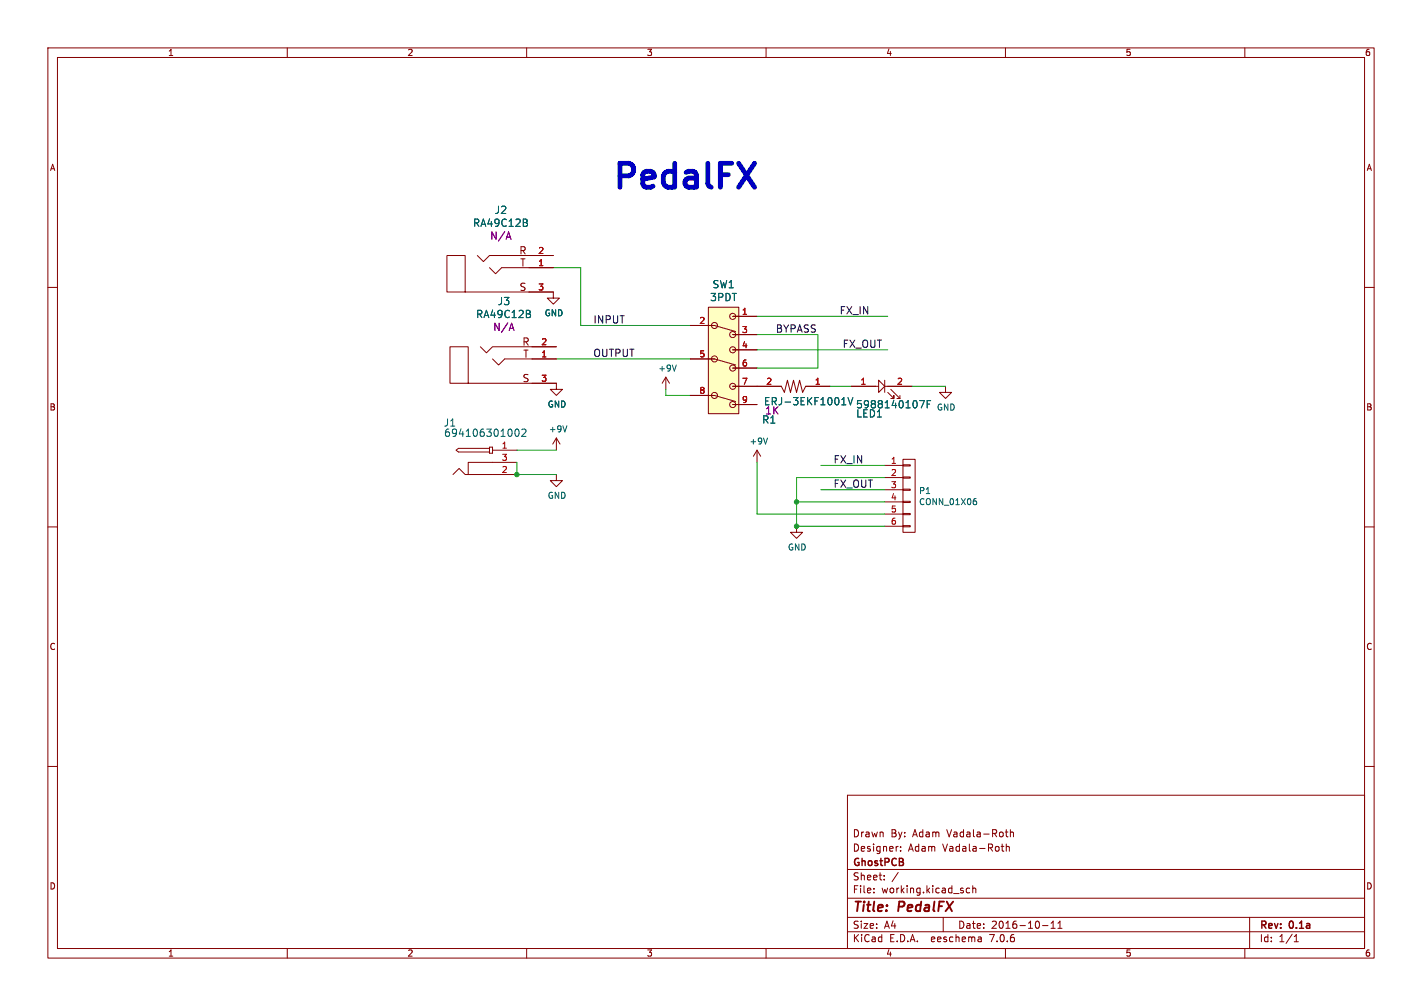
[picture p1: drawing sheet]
(kicad_sch (version 20230121) (generator eeschema)

 (paper "A4")

 (title_block
  (title "PedalFX")
  (date "2016-10-11")
  (rev "0.1a")
  (company "GhostPCB")
  (comment 1 "Designer: Adam Vadala-Roth")
  (comment 2 "Drawn By: Adam Vadala-Roth"))

 (lib_symbols
  (symbol "PedalFX-rescue:+9V" (power) (pin_names (offset 0)) (in_bom yes) (on_board yes)
   (property "Reference" "#PWR" (at 0 -3.81 0) (effects (font (size 1.27 1.27)) hide))
   (property "Value" "+9V" (at 0 3.556 0) (effects (font (size 1.27 1.27))))
   (property "Footprint" "" (at 0 0 0) (effects (font (size 1.27 1.27))))
   (property "Datasheet" "" (at 0 0 0) (effects (font (size 1.27 1.27))))
   (symbol "+9V_0_1"
    (polyline (pts (xy -0.762 1.27) (xy 0 2.54)) (stroke (width 0) (type solid)) (fill (type none)))
    (polyline (pts (xy 0 0) (xy 0 2.54)) (stroke (width 0) (type solid)) (fill (type none)))
    (polyline (pts (xy 0 2.54) (xy 0.762 1.27)) (stroke (width 0) (type solid)) (fill (type none))))
   (symbol "+9V_1_1"
    (pin power_in line (at 0 0 90) (length 0) hide (name "+9V" (effects (font (size 1.27 1.27)))) (number "1" (effects (font (size 1.27 1.27)))))))
  (symbol "PedalFX-rescue:3PDT" (pin_names (offset 1.016)) (in_bom yes) (on_board yes)
   (property "Reference" "SW" (at -1.27 5.08 0) (effects (font (size 1.524 1.524))))
   (property "Value" "3PDT" (at -0.635 -19.685 0) (effects (font (size 1.524 1.524))))
   (property "Footprint" "AudioLibFootprints:Switches_Stomp_Switch_3PDT" (at -6.985 10.16 0) (effects (font (size 5.08 5.08)) hide))
   (property "Datasheet" "" (at 0 0 0) (effects (font (size 5.08 5.08)) hide))
   (symbol "3PDT_0_1"
    (rectangle (start -3.175 3.81) (end 3.175 -18.415) (stroke (width 0) (type solid)) (fill (type background)))
    (circle (center -1.905 -14.605) (radius 0.635) (stroke (width 0) (type solid)) (fill (type none)))
    (circle (center -1.905 -6.985) (radius 0.635) (stroke (width 0) (type solid)) (fill (type none)))
    (circle (center -1.905 0) (radius 0.635) (stroke (width 0) (type solid)) (fill (type none)))
    (polyline (pts (xy -1.905 -14.605) (xy 2.54 -15.875)) (stroke (width 0) (type solid)) (fill (type none)))
    (polyline (pts (xy -1.905 -6.985) (xy 2.54 -8.255)) (stroke (width 0) (type solid)) (fill (type none)))
    (polyline (pts (xy -1.905 0) (xy 2.54 -1.27)) (stroke (width 0) (type solid)) (fill (type none)))
    (circle (center 1.905 -16.51) (radius 0.635) (stroke (width 0) (type solid)) (fill (type none)))
    (circle (center 1.905 -12.7) (radius 0.635) (stroke (width 0) (type solid)) (fill (type none)))
    (circle (center 1.905 -8.89) (radius 0.635) (stroke (width 0) (type solid)) (fill (type none)))
    (circle (center 1.905 -5.08) (radius 0.635) (stroke (width 0) (type solid)) (fill (type none)))
    (circle (center 1.905 -1.905) (radius 0.635) (stroke (width 0) (type solid)) (fill (type none)))
    (circle (center 1.905 1.905) (radius 0.635) (stroke (width 0) (type solid)) (fill (type none))))
   (symbol "3PDT_1_1"
    (pin input line (at 6.985 1.905 180) (length 5.08) (name "~" (effects (font (size 1.27 1.27)))) (number "1" (effects (font (size 1.27 1.27)))))
    (pin input line (at -6.985 0 0) (length 5.08) (name "~" (effects (font (size 1.27 1.27)))) (number "2" (effects (font (size 1.27 1.27)))))
    (pin input line (at 6.985 -1.905 180) (length 5.08) (name "~" (effects (font (size 1.27 1.27)))) (number "3" (effects (font (size 1.27 1.27)))))
    (pin input line (at 6.985 -5.08 180) (length 5.08) (name "~" (effects (font (size 1.27 1.27)))) (number "4" (effects (font (size 1.27 1.27)))))
    (pin input line (at -6.985 -6.985 0) (length 5.08) (name "~" (effects (font (size 1.27 1.27)))) (number "5" (effects (font (size 1.27 1.27)))))
    (pin input line (at 6.985 -8.89 180) (length 5.08) (name "~" (effects (font (size 1.27 1.27)))) (number "6" (effects (font (size 1.27 1.27)))))
    (pin input line (at 6.985 -12.7 180) (length 5.08) (name "~" (effects (font (size 1.27 1.27)))) (number "7" (effects (font (size 1.27 1.27)))))
    (pin input line (at -6.985 -14.605 0) (length 5.08) (name "~" (effects (font (size 1.27 1.27)))) (number "8" (effects (font (size 1.27 1.27)))))
    (pin input line (at 6.985 -16.51 180) (length 5.08) (name "~" (effects (font (size 1.27 1.27)))) (number "9" (effects (font (size 1.27 1.27)))))))
  (symbol "PedalFX-rescue:5988140107F" (pin_names (offset 1.016)) (in_bom yes) (on_board yes)
   (property "Reference" "LED" (at -6.985 2.54 0) (effects (font (size 1.524 1.524))))
   (property "Value" "5988140107F" (at 0 -3.81 0) (effects (font (size 1.524 1.524))))
   (property "Footprint" "OnHand-Components:LED0805Y" (at 36.195 48.895 0) (effects (font (size 1.524 1.524)) hide))
   (property "Datasheet" "http://www.dialight.com/Assets/Brochures_And_Catalogs/Indication/SMT_selector_guide.pdf" (at 41.275 52.07 0) (effects (font (size 1.524 1.524)) hide))
   (property "Cost" "0.06666 @ 4000" (at -3.81 5.08 0) (effects (font (size 1.524 1.524)) hide))
   (property "Date Created" "13 Sept 2016" (at -1.27 7.62 0) (effects (font (size 1.524 1.524)) hide))
   (property "Date Modified" "13 Sept 2016" (at 1.27 10.16 0) (effects (font (size 1.524 1.524)) hide))
   (property "Designer" "Adam Vadala-Roth" (at 3.81 12.7 0) (effects (font (size 1.524 1.524)) hide))
   (property "Height" "0.7mm" (at 6.35 15.24 0) (effects (font (size 1.524 1.524)) hide))
   (property "RhoS?" "Yes" (at 8.89 17.78 0) (effects (font (size 1.524 1.524)) hide))
   (property "MFR" "Dialight" (at 11.43 20.32 0) (effects (font (size 1.524 1.524)) hide))
   (property "MFR#" "5988140107F" (at 13.97 22.86 0) (effects (font (size 1.524 1.524)) hide))
   (property "Mounting" "SMT/SMD" (at 16.51 25.4 0) (effects (font (size 1.524 1.524)) hide))
   (property "Pin Count#" "2" (at 19.05 27.94 0) (effects (font (size 1.524 1.524)) hide))
   (property "Status" "Active" (at 21.59 30.48 0) (effects (font (size 1.524 1.524)) hide))
   (property "Tolerance" "N/A" (at 24.13 33.02 0) (effects (font (size 1.524 1.524)) hide))
   (property "Type" "0805 LED Yellow" (at 26.67 35.56 0) (effects (font (size 1.524 1.524)) hide))
   (property "Voltage" "N/A" (at 29.21 38.1 0) (effects (font (size 1.524 1.524)) hide))
   (property "Wattage" "N/A" (at 31.75 40.64 0) (effects (font (size 1.524 1.524)) hide))
   (property "Component-Value" "N/A" (at 34.29 43.18 0) (effects (font (size 1.524 1.524)) hide))
   (property "Description" "Yellow 593nm LED Indication - Discrete 2V 0805 (2012 Metric)" (at 36.83 45.72 0) (effects (font (size 1.524 1.524)) hide))
   (symbol "5988140107F_0_1"
    (polyline (pts (xy -0.635 0) (xy -1.27 0)) (stroke (width 0) (type solid)) (fill (type none)))
    (polyline (pts (xy 0.635 1.27) (xy 0.635 -1.27)) (stroke (width 0) (type solid)) (fill (type none)))
    (polyline (pts (xy 1.27 0) (xy 0.635 0)) (stroke (width 0) (type solid)) (fill (type none)))
    (polyline (pts (xy 1.905 -0.635) (xy 3.81 -2.54)) (stroke (width 0) (type solid)) (fill (type none)))
    (polyline (pts (xy 3.81 -2.54) (xy 3.175 -2.54)) (stroke (width 0) (type solid)) (fill (type none)))
    (polyline (pts (xy 3.81 -2.54) (xy 3.81 -1.905)) (stroke (width 0) (type solid)) (fill (type none)))
    (polyline (pts (xy -0.635 1.27) (xy -0.635 -1.27) (xy 0.635 0) (xy -0.635 1.27)) (stroke (width 0) (type solid)) (fill (type none)))
    (polyline (pts (xy 1.27 -1.27) (xy 2.54 -2.54) (xy 2.54 -1.905) (xy 2.54 -2.54) (xy 1.905 -2.54)) (stroke (width 0) (type solid)) (fill (type none))))
   (symbol "5988140107F_1_1"
    (pin passive line (at -6.35 0 0) (length 5.08) (name "~" (effects (font (size 1.27 1.27)))) (number "1" (effects (font (size 1.27 1.27)))))
    (pin input line (at 6.35 0 180) (length 5.08) (name "~" (effects (font (size 1.27 1.27)))) (number "2" (effects (font (size 1.27 1.27)))))))
  (symbol "PedalFX-rescue:694106301002" (pin_names (offset 1.016)) (in_bom yes) (on_board yes)
   (property "Reference" "J" (at -7.62 8.89 0) (effects (font (size 1.524 1.524))))
   (property "Value" "694106301002" (at 5.08 8.89 0) (effects (font (size 1.524 1.524))))
   (property "Footprint" "AudioLibFootprints:694106301002" (at -10.16 6.35 0) (effects (font (size 1.524 1.524)) hide))
   (property "Datasheet" "http://katalog.we-online.de/em/datasheet/6941xx301002.pdf" (at -7.62 11.43 0) (effects (font (size 1.524 1.524)) hide))
   (property "Cost" "0.55100 @ 1000" (at 39.37 49.53 0) (effects (font (size 1.524 1.524)) hide))
   (property "Date Created" "11 Oct 2016" (at -2.54 13.97 0) (effects (font (size 1.524 1.524)) hide))
   (property "Date Modified" "11 Oct 2016" (at 0 16.51 0) (effects (font (size 1.524 1.524)) hide))
   (property "Designer" "Adam Vadala-Roth" (at 2.54 19.05 0) (effects (font (size 1.524 1.524)) hide))
   (property "Height" "10.7mm" (at 5.08 21.59 0) (effects (font (size 1.524 1.524)) hide))
   (property "RHoS?" "Yes" (at 7.62 24.13 0) (effects (font (size 1.524 1.524)) hide))
   (property "MFR" "Wurth Electronics Inc" (at 10.16 26.67 0) (effects (font (size 1.524 1.524)) hide))
   (property "MFR#" "694106301002" (at 12.7 29.21 0) (effects (font (size 1.524 1.524)) hide))
   (property "Mounting" "SMT/SMD" (at 15.24 31.75 0) (effects (font (size 1.524 1.524)) hide))
   (property "Pin Count#" "2" (at 17.78 34.29 0) (effects (font (size 1.524 1.524)) hide))
   (property "Status" "Active" (at 20.32 36.83 0) (effects (font (size 1.524 1.524)) hide))
   (property "Tolerance" "1%" (at 22.86 39.37 0) (effects (font (size 1.524 1.524)) hide))
   (property "Type" "2.1mm 5.5mm Barrel Jack" (at 25.4 41.91 0) (effects (font (size 1.524 1.524)) hide))
   (property "Voltage" "N/A" (at 27.94 44.45 0) (effects (font (size 1.524 1.524)) hide))
   (property "Wattage" "N/A" (at 30.48 46.99 0) (effects (font (size 1.524 1.524)) hide))
   (property "Component-Value" "N/A" (at 16.51 8.89 0) (effects (font (size 1.524 1.524))))
   (property "Description" "Power Barrel Connector Jack 2.10mm ID (0.083\"), 5.50mm OD (0.217\") Through Hole, Right Angle" (at 35.56 52.07 0) (effects (font (size 1.524 1.524)) hide))
   (symbol "694106301002_0_1"
    (polyline (pts (xy -0.635 1.905) (xy -0.635 3.175)) (stroke (width 0) (type solid)) (fill (type none)))
    (polyline (pts (xy -0.635 2.159) (xy -7.112 2.159)) (stroke (width 0) (type solid)) (fill (type none)))
    (polyline (pts (xy -0.635 2.921) (xy -7.112 2.921)) (stroke (width 0) (type solid)) (fill (type none)))
    (polyline (pts (xy -0.635 3.175) (xy 0 3.175)) (stroke (width 0) (type solid)) (fill (type none)))
    (polyline (pts (xy 0 1.905) (xy -0.635 1.905)) (stroke (width 0) (type solid)) (fill (type none)))
    (polyline (pts (xy 0 2.54) (xy 0 1.905)) (stroke (width 0) (type solid)) (fill (type none)))
    (polyline (pts (xy 0 2.54) (xy 0 3.175)) (stroke (width 0) (type solid)) (fill (type none)))
    (polyline (pts (xy -7.112 2.921) (xy -7.62 2.54) (xy -7.112 2.159)) (stroke (width 0) (type solid)) (fill (type none)))
    (polyline (pts (xy 0 0) (xy -5.08 0) (xy -5.08 -2.54)) (stroke (width 0) (type solid)) (fill (type none)))
    (polyline (pts (xy 0 -2.54) (xy -5.715 -2.54) (xy -6.985 -1.27) (xy -8.255 -2.54)) (stroke (width 0) (type solid)) (fill (type none))))
   (symbol "694106301002_1_1"
    (pin input line (at 5.08 2.54 180) (length 5.08) (name "~" (effects (font (size 1.27 1.27)))) (number "1" (effects (font (size 1.27 1.27)))))
    (pin input line (at 5.08 -2.54 180) (length 5.08) (name "~" (effects (font (size 1.27 1.27)))) (number "2" (effects (font (size 1.27 1.27)))))
    (pin input line (at 5.08 0 180) (length 5.08) (name "~" (effects (font (size 1.27 1.27)))) (number "3" (effects (font (size 1.27 1.27)))))))
  (symbol "PedalFX-rescue:CONN_01X06" (pin_names (offset 1.016) hide) (in_bom yes) (on_board yes)
   (property "Reference" "P" (at 0 8.89 0) (effects (font (size 1.27 1.27))))
   (property "Value" "CONN_01X06" (at 2.54 0 90) (effects (font (size 1.27 1.27))))
   (property "Footprint" "" (at 0 0 0) (effects (font (size 1.27 1.27))))
   (property "Datasheet" "" (at 0 0 0) (effects (font (size 1.27 1.27))))
   (symbol "CONN_01X06_0_1"
    (rectangle (start -1.27 -6.223) (end 0.254 -6.477) (stroke (width 0) (type solid)) (fill (type none)))
    (rectangle (start -1.27 -3.683) (end 0.254 -3.937) (stroke (width 0) (type solid)) (fill (type none)))
    (rectangle (start -1.27 -1.143) (end 0.254 -1.397) (stroke (width 0) (type solid)) (fill (type none)))
    (rectangle (start -1.27 1.397) (end 0.254 1.143) (stroke (width 0) (type solid)) (fill (type none)))
    (rectangle (start -1.27 3.937) (end 0.254 3.683) (stroke (width 0) (type solid)) (fill (type none)))
    (rectangle (start -1.27 6.477) (end 0.254 6.223) (stroke (width 0) (type solid)) (fill (type none)))
    (rectangle (start -1.27 7.62) (end 1.27 -7.62) (stroke (width 0) (type solid)) (fill (type none))))
   (symbol "CONN_01X06_1_1"
    (pin passive line (at -5.08 6.35 0) (length 3.81) (name "P1" (effects (font (size 1.27 1.27)))) (number "1" (effects (font (size 1.27 1.27)))))
    (pin passive line (at -5.08 3.81 0) (length 3.81) (name "P2" (effects (font (size 1.27 1.27)))) (number "2" (effects (font (size 1.27 1.27)))))
    (pin passive line (at -5.08 1.27 0) (length 3.81) (name "P3" (effects (font (size 1.27 1.27)))) (number "3" (effects (font (size 1.27 1.27)))))
    (pin passive line (at -5.08 -1.27 0) (length 3.81) (name "P4" (effects (font (size 1.27 1.27)))) (number "4" (effects (font (size 1.27 1.27)))))
    (pin passive line (at -5.08 -3.81 0) (length 3.81) (name "P5" (effects (font (size 1.27 1.27)))) (number "5" (effects (font (size 1.27 1.27)))))
    (pin passive line (at -5.08 -6.35 0) (length 3.81) (name "P6" (effects (font (size 1.27 1.27)))) (number "6" (effects (font (size 1.27 1.27)))))))
  (symbol "PedalFX-rescue:ERJ-3EKF1001V" (pin_names (offset 1.016)) (in_bom yes) (on_board yes)
   (property "Reference" "R" (at -7.62 8.89 0) (effects (font (size 1.524 1.524))))
   (property "Value" "ERJ-3EKF1001V" (at 0 -3.81 0) (effects (font (size 1.524 1.524))))
   (property "Footprint" "OnHand-Components:R0603" (at -10.16 6.35 0) (effects (font (size 1.524 1.524)) hide))
   (property "Datasheet" "http://industrial.panasonic.com/www-cgi/jvcr13pz.cgi?E+PZ+3+AOA0002+ERJ3EKF1001V+7+WW" (at -7.62 11.43 0) (effects (font (size 1.524 1.524)) hide))
   (property "Cost" "0.00247 @ 5000" (at 39.37 49.53 0) (effects (font (size 1.524 1.524)) hide))
   (property "Date Created" "13 Sept 2016" (at -2.54 13.97 0) (effects (font (size 1.524 1.524)) hide))
   (property "Date Modified" "13 Sept 2016" (at 0 16.51 0) (effects (font (size 1.524 1.524)) hide))
   (property "Designer" "Adam Vadala-Roth" (at 2.54 19.05 0) (effects (font (size 1.524 1.524)) hide))
   (property "Height" "0.4mm" (at 5.08 21.59 0) (effects (font (size 1.524 1.524)) hide))
   (property "RHoS?" "Yes" (at 7.62 24.13 0) (effects (font (size 1.524 1.524)) hide))
   (property "MFR" "Panasonic Electronic Components" (at 10.16 26.67 0) (effects (font (size 1.524 1.524)) hide))
   (property "MFR#" "ERJ-3EKF1001V" (at 12.7 29.21 0) (effects (font (size 1.524 1.524)) hide))
   (property "Mounting" "SMT/SMD" (at 15.24 31.75 0) (effects (font (size 1.524 1.524)) hide))
   (property "Pin Count#" "2" (at 17.78 34.29 0) (effects (font (size 1.524 1.524)) hide))
   (property "Status" "Active" (at 20.32 36.83 0) (effects (font (size 1.524 1.524)) hide))
   (property "Tolerance" "1%" (at 22.86 39.37 0) (effects (font (size 1.524 1.524)) hide))
   (property "Type" "0603 Resistor" (at 25.4 41.91 0) (effects (font (size 1.524 1.524)) hide))
   (property "Voltage" "N/A" (at 27.94 44.45 0) (effects (font (size 1.524 1.524)) hide))
   (property "Wattage" "1/10" (at 30.48 46.99 0) (effects (font (size 1.524 1.524)) hide))
   (property "Component-Value" "1K" (at -6.985 -6.35 0) (effects (font (size 1.524 1.524))))
   (property "Description" "RES SMD 1K OHM 1% 1/10W 0603" (at 35.56 52.07 0) (effects (font (size 1.524 1.524)) hide))
   (symbol "ERJ-3EKF1001V_0_1"
    (polyline (pts (xy -2.54 0) (xy -1.905 1.27) (xy -1.27 -1.27) (xy -0.635 1.27) (xy 0 -1.27) (xy 0.635 1.27) (xy 1.27 -1.27) (xy 1.905 1.27) (xy 2.54 0)) (stroke (width 0) (type solid)) (fill (type none))))
   (symbol "ERJ-3EKF1001V_1_1"
    (pin input line (at -7.62 0 0) (length 5.08) (name "~" (effects (font (size 1.27 1.27)))) (number "1" (effects (font (size 1.27 1.27)))))
    (pin input line (at 7.62 0 180) (length 5.08) (name "~" (effects (font (size 1.27 1.27)))) (number "2" (effects (font (size 1.27 1.27)))))))
  (symbol "PedalFX-rescue:GND" (power) (pin_names (offset 0)) (in_bom yes) (on_board yes)
   (property "Reference" "#PWR" (at 0 -6.35 0) (effects (font (size 1.27 1.27)) hide))
   (property "Value" "GND" (at 0 -3.81 0) (effects (font (size 1.27 1.27))))
   (property "Footprint" "" (at 0 0 0) (effects (font (size 1.27 1.27))))
   (property "Datasheet" "" (at 0 0 0) (effects (font (size 1.27 1.27))))
   (symbol "GND_0_1"
    (polyline (pts (xy 0 0) (xy 0 -1.27) (xy 1.27 -1.27) (xy 0 -2.54) (xy -1.27 -1.27) (xy 0 -1.27)) (stroke (width 0) (type solid)) (fill (type none))))
   (symbol "GND_1_1"
    (pin power_in line (at 0 0 270) (length 0) hide (name "GND" (effects (font (size 1.27 1.27)))) (number "1" (effects (font (size 1.27 1.27)))))))
  (symbol "PedalFX-rescue:RA49C12B" (pin_names (offset 1.016)) (in_bom yes) (on_board yes)
   (property "Reference" "J" (at -7.62 8.89 0) (effects (font (size 1.524 1.524))))
   (property "Value" "RA49C12B" (at 5.08 8.89 0) (effects (font (size 1.524 1.524))))
   (property "Footprint" "AudioLibFootprints:RA49C12B" (at -10.16 6.35 0) (effects (font (size 1.524 1.524)) hide))
   (property "Datasheet" "http://www.switchcraft.com/Drawings/ra49c_Series_cd.pdf" (at -7.62 11.43 0) (effects (font (size 1.524 1.524)) hide))
   (property "Cost" "1.93750 @ 500" (at 39.37 49.53 0) (effects (font (size 1.524 1.524)) hide))
   (property "Date Created" "11 Oct 2016" (at -2.54 13.97 0) (effects (font (size 1.524 1.524)) hide))
   (property "Date Modified" "11 Oct 2016" (at 0 16.51 0) (effects (font (size 1.524 1.524)) hide))
   (property "Designer" "Adam Vadala-Roth" (at 2.54 19.05 0) (effects (font (size 1.524 1.524)) hide))
   (property "Height" "18.85mm" (at 5.08 21.59 0) (effects (font (size 1.524 1.524)) hide))
   (property "RHoS?" "Yes" (at 7.62 24.13 0) (effects (font (size 1.524 1.524)) hide))
   (property "MFR" "Switchcraft Inc." (at 10.16 26.67 0) (effects (font (size 1.524 1.524)) hide))
   (property "MFR#" "RA49C12B" (at 12.7 29.21 0) (effects (font (size 1.524 1.524)) hide))
   (property "Mounting" "SMT/SMD" (at 15.24 31.75 0) (effects (font (size 1.524 1.524)) hide))
   (property "Pin Count#" "3" (at 17.78 34.29 0) (effects (font (size 1.524 1.524)) hide))
   (property "Status" "Active" (at 20.32 36.83 0) (effects (font (size 1.524 1.524)) hide))
   (property "Tolerance" "N/A" (at 22.86 39.37 0) (effects (font (size 1.524 1.524)) hide))
   (property "Type" "1/4\" TRS Jack" (at 25.4 41.91 0) (effects (font (size 1.524 1.524)) hide))
   (property "Voltage" "N/A" (at 27.94 44.45 0) (effects (font (size 1.524 1.524)) hide))
   (property "Wattage" "N/A" (at 30.48 46.99 0) (effects (font (size 1.524 1.524)) hide))
   (property "Component-Value" "N/A" (at 16.51 8.89 0) (effects (font (size 1.524 1.524))))
   (property "Description" "6.35mm (0.250\", 1/4\") - Headphone Phone Jack Stereo Connector Solder" (at 35.56 52.07 0) (effects (font (size 1.524 1.524)) hide))
   (symbol "RA49C12B_0_0"
    (text "R" (at 0 3.556 0) (effects (font (size 1.524 1.524))))
    (text "S" (at 0 -4.064 0) (effects (font (size 1.524 1.524))))
    (text "T" (at 0 1.016 0) (effects (font (size 1.524 1.524)))))
   (symbol "RA49C12B_0_1"
    (polyline (pts (xy 1.27 0) (xy -4.445 0)) (stroke (width 0) (type solid)) (fill (type none)))
    (polyline (pts (xy -4.445 0) (xy -5.715 -1.27) (xy -6.985 0)) (stroke (width 0) (type solid)) (fill (type none)))
    (polyline (pts (xy 1.27 2.54) (xy -6.985 2.54) (xy -8.255 1.27) (xy -9.525 2.54)) (stroke (width 0) (type solid)) (fill (type none)))
    (polyline (pts (xy 1.27 -5.08) (xy -12.065 -5.08) (xy -12.065 2.54) (xy -15.875 2.54) (xy -15.875 -5.08) (xy -12.065 -5.08)) (stroke (width 0) (type solid)) (fill (type none))))
   (symbol "RA49C12B_1_1"
    (pin input line (at 6.35 0 180) (length 5.08) (name "~" (effects (font (size 1.27 1.27)))) (number "1" (effects (font (size 1.27 1.27)))))
    (pin input line (at 6.35 2.54 180) (length 5.08) (name "~" (effects (font (size 1.27 1.27)))) (number "2" (effects (font (size 1.27 1.27)))))
    (pin input line (at 6.35 -5.08 180) (length 5.08) (name "~" (effects (font (size 1.27 1.27)))) (number "3" (effects (font (size 1.27 1.27))))))))

 (junction (at 166.37 104.775) (diameter 0) (color 0 0 0 0))
 (junction (at 166.37 109.855) (diameter 0) (color 0 0 0 0))
 (junction (at 107.95 99.06) (diameter 0) (color 0 0 0 0))

 (wire (pts (xy 158.115 107.315) (xy 184.785 107.315)) (stroke (width 0) (type default)))
 (wire (pts (xy 107.95 99.06) (xy 116.205 99.06)) (stroke (width 0) (type default)))
 (wire (pts (xy 144.145 82.55) (xy 139.065 82.55)) (stroke (width 0) (type default)))
 (wire (pts (xy 158.115 66.04) (xy 185.42 66.04)) (stroke (width 0) (type default)))
 (wire (pts (xy 121.285 55.88) (xy 115.57 55.88)) (stroke (width 0) (type default)))
 (wire (pts (xy 166.37 109.855) (xy 184.785 109.855)) (stroke (width 0) (type default)))
 (wire (pts (xy 190.5 80.645) (xy 197.485 80.645)) (stroke (width 0) (type default)))
 (wire (pts (xy 158.115 69.85) (xy 170.815 69.85)) (stroke (width 0) (type default)))
 (wire (pts (xy 121.285 67.945) (xy 121.285 55.88)) (stroke (width 0) (type default)))
 (wire (pts (xy 184.785 104.775) (xy 166.37 104.775)) (stroke (width 0) (type default)))
 (wire (pts (xy 158.115 73.025) (xy 185.42 73.025)) (stroke (width 0) (type default)))
 (wire (pts (xy 166.37 99.695) (xy 166.37 104.775)) (stroke (width 0) (type default)))
 (wire (pts (xy 107.95 93.98) (xy 116.205 93.98)) (stroke (width 0) (type default)))
 (wire (pts (xy 139.065 82.55) (xy 139.065 81.28)) (stroke (width 0) (type default)))
 (wire (pts (xy 184.785 102.235) (xy 171.45 102.235)) (stroke (width 0) (type default)))
 (wire (pts (xy 173.355 80.645) (xy 177.8 80.645)) (stroke (width 0) (type default)))
 (wire (pts (xy 166.37 104.775) (xy 166.37 109.855)) (stroke (width 0) (type default)))
 (wire (pts (xy 144.145 67.945) (xy 121.285 67.945)) (stroke (width 0) (type default)))
 (wire (pts (xy 170.815 69.85) (xy 170.815 76.835)) (stroke (width 0) (type default)))
 (wire (pts (xy 144.145 74.93) (xy 116.205 74.93)) (stroke (width 0) (type default)))
 (wire (pts (xy 158.115 107.315) (xy 158.115 96.52)) (stroke (width 0) (type default)))
 (wire (pts (xy 107.95 96.52) (xy 107.95 99.06)) (stroke (width 0) (type default)))
 (wire (pts (xy 184.785 97.155) (xy 171.45 97.155)) (stroke (width 0) (type default)))
 (wire (pts (xy 166.37 99.695) (xy 184.785 99.695)) (stroke (width 0) (type default)))
 (wire (pts (xy 170.815 76.835) (xy 158.115 76.835)) (stroke (width 0) (type default)))

 (text "PedalFX" (at 127.635 40.005 0) (effects (font (size 5.0038 5.0038) (thickness 1.0008) bold) (justify left bottom)))

 (label "FX_IN" (at 175.26 66.04 0) (effects (font (size 1.524 1.524)) (justify left bottom)))
 (label "FX_OUT" (at 175.895 73.025 0) (effects (font (size 1.524 1.524)) (justify left bottom)))
 (label "FX_OUT" (at 173.99 102.235 0) (effects (font (size 1.524 1.524)) (justify left bottom)))
 (label "OUTPUT" (at 123.825 74.93 0) (effects (font (size 1.524 1.524)) (justify left bottom)))
 (label "FX_IN" (at 173.99 97.155 0) (effects (font (size 1.524 1.524)) (justify left bottom)))
 (label "BYPASS" (at 161.925 69.85 0) (effects (font (size 1.524 1.524)) (justify left bottom)))
 (label "INPUT" (at 123.825 67.945 0) (effects (font (size 1.524 1.524)) (justify left bottom)))

 (symbol (lib_id "PedalFX-rescue:694106301002") (at 102.87 96.52 0) (unit 1) (in_bom yes) (on_board yes) (dnp no)
  (property "Reference" "J1" (at 93.98 88.265 0) (effects (font (size 1.524 1.524))))
  (property "Value" "694106301002" (at 101.4476 90.3986 0) (effects (font (size 1.524 1.524))))
  (property "Footprint" "AudioLibFootprints:694106301002" (at 92.71 90.17 0) (effects (font (size 1.524 1.524)) hide))
  (property "Datasheet" "http://katalog.we-online.de/em/datasheet/6941xx301002.pdf" (at 95.25 85.09 0) (effects (font (size 1.524 1.524)) hide))
  (property "Cost" "0.55100 @ 1000" (at 142.24 46.99 0) (effects (font (size 1.524 1.524)) hide))
  (property "Date Created" "11 Oct 2016" (at 100.33 82.55 0) (effects (font (size 1.524 1.524)) hide))
  (property "Date Modified" "11 Oct 2016" (at 102.87 80.01 0) (effects (font (size 1.524 1.524)) hide))
  (property "Designer" "Adam Vadala-Roth" (at 105.41 77.47 0) (effects (font (size 1.524 1.524)) hide))
  (property "Height" "10.7mm" (at 107.95 74.93 0) (effects (font (size 1.524 1.524)) hide))
  (property "RHoS?" "Yes" (at 110.49 72.39 0) (effects (font (size 1.524 1.524)) hide))
  (property "MFR" "Wurth Electronics Inc" (at 113.03 69.85 0) (effects (font (size 1.524 1.524)) hide))
  (property "MFR#" "694106301002" (at 115.57 67.31 0) (effects (font (size 1.524 1.524)) hide))
  (property "Mounting" "SMT/SMD" (at 118.11 64.77 0) (effects (font (size 1.524 1.524)) hide))
  (property "Pin Count#" "2" (at 120.65 62.23 0) (effects (font (size 1.524 1.524)) hide))
  (property "Status" "Active" (at 123.19 59.69 0) (effects (font (size 1.524 1.524)) hide))
  (property "Tolerance" "1%" (at 125.73 57.15 0) (effects (font (size 1.524 1.524)) hide))
  (property "Type" "2.1mm 5.5mm Barrel Jack" (at 128.27 54.61 0) (effects (font (size 1.524 1.524)) hide))
  (property "Voltage" "N/A" (at 130.81 52.07 0) (effects (font (size 1.524 1.524)) hide))
  (property "Wattage" "N/A" (at 133.35 49.53 0) (effects (font (size 1.524 1.524)) hide))
  (property "Component-Value" "N/A" (at 101.4476 90.3986 0) (effects (font (size 1.524 1.524)) hide))
  (property "Description" "Power Barrel Connector Jack 2.10mm ID (0.083\"), 5.50mm OD (0.217\") Through Hole, Right Angle" (at 138.43 44.45 0) (effects (font (size 1.524 1.524)) hide)) (pin "1") (pin "2") (pin "3"))

 (symbol (lib_id "PedalFX-rescue:GND") (at 166.37 109.855 0) (unit 1) (in_bom yes) (on_board yes) (dnp no)
  (property "Reference" "#PWR6" (at 166.37 116.205 0) (effects (font (size 1.27 1.27)) hide))
  (property "Value" "GND" (at 166.497 114.2492 0) (effects (font (size 1.27 1.27))))
  (property "Footprint" "" (at 166.37 109.855 0) (effects (font (size 1.27 1.27))))
  (property "Datasheet" "" (at 166.37 109.855 0) (effects (font (size 1.27 1.27)))) (pin "1"))

 (symbol (lib_id "PedalFX-rescue:+9V") (at 116.205 93.98 0) (unit 1) (in_bom yes) (on_board yes) (dnp no)
  (property "Reference" "#PWR3" (at 116.205 97.79 0) (effects (font (size 1.27 1.27)) hide))
  (property "Value" "+9V" (at 116.586 89.5858 0) (effects (font (size 1.27 1.27))))
  (property "Footprint" "" (at 116.205 93.98 0) (effects (font (size 1.27 1.27))))
  (property "Datasheet" "" (at 116.205 93.98 0) (effects (font (size 1.27 1.27)))) (pin "1"))

 (symbol (lib_id "PedalFX-rescue:3PDT") (at 151.13 67.945 0) (unit 1) (in_bom yes) (on_board yes) (dnp no)
  (property "Reference" "SW1" (at 151.13 59.3852 0) (effects (font (size 1.524 1.524))))
  (property "Value" "3PDT" (at 151.13 62.0776 0) (effects (font (size 1.524 1.524))))
  (property "Footprint" "AudioLibFootprints:Switches_Stomp_Switch_3PDT" (at 144.145 57.785 0) (effects (font (size 5.08 5.08)) hide))
  (property "Datasheet" "" (at 151.13 67.945 0) (effects (font (size 5.08 5.08)) hide)) (pin "1") (pin "2") (pin "3") (pin "4") (pin "5") (pin "6") (pin "7") (pin "8") (pin "9"))

 (symbol (lib_id "PedalFX-rescue:GND") (at 115.57 60.96 0) (unit 1) (in_bom yes) (on_board yes) (dnp no)
  (property "Reference" "#PWR1" (at 115.57 67.31 0) (effects (font (size 1.27 1.27)) hide))
  (property "Value" "GND" (at 115.697 65.3542 0) (effects (font (size 1.27 1.27))))
  (property "Footprint" "" (at 115.57 60.96 0) (effects (font (size 1.27 1.27))))
  (property "Datasheet" "" (at 115.57 60.96 0) (effects (font (size 1.27 1.27)))) (pin "1"))

 (symbol (lib_id "PedalFX-rescue:GND") (at 116.205 80.01 0) (unit 1) (in_bom yes) (on_board yes) (dnp no)
  (property "Reference" "#PWR2" (at 116.205 86.36 0) (effects (font (size 1.27 1.27)) hide))
  (property "Value" "GND" (at 116.332 84.4042 0) (effects (font (size 1.27 1.27))))
  (property "Footprint" "" (at 116.205 80.01 0) (effects (font (size 1.27 1.27))))
  (property "Datasheet" "" (at 116.205 80.01 0) (effects (font (size 1.27 1.27)))) (pin "1"))

 (symbol (lib_id "PedalFX-rescue:5988140107F") (at 184.15 80.645 0) (unit 1) (in_bom yes) (on_board yes) (dnp no)
  (property "Reference" "LED1" (at 181.61 86.36 0) (effects (font (size 1.524 1.524))))
  (property "Value" "5988140107F" (at 186.69 84.455 0) (effects (font (size 1.524 1.524))))
  (property "Footprint" "OnHand-Components:LED0805Y" (at 220.345 31.75 0) (effects (font (size 1.524 1.524)) hide))
  (property "Datasheet" "http://www.dialight.com/Assets/Brochures_And_Catalogs/Indication/SMT_selector_guide.pdf" (at 225.425 28.575 0) (effects (font (size 1.524 1.524)) hide))
  (property "Cost" "0.06666 @ 4000" (at 180.34 75.565 0) (effects (font (size 1.524 1.524)) hide))
  (property "Date Created" "13 Sept 2016" (at 182.88 73.025 0) (effects (font (size 1.524 1.524)) hide))
  (property "Date Modified" "13 Sept 2016" (at 185.42 70.485 0) (effects (font (size 1.524 1.524)) hide))
  (property "Designer" "Adam Vadala-Roth" (at 187.96 67.945 0) (effects (font (size 1.524 1.524)) hide))
  (property "Height" "0.7mm" (at 190.5 65.405 0) (effects (font (size 1.524 1.524)) hide))
  (property "RhoS?" "Yes" (at 193.04 62.865 0) (effects (font (size 1.524 1.524)) hide))
  (property "MFR" "Dialight" (at 195.58 60.325 0) (effects (font (size 1.524 1.524)) hide))
  (property "MFR#" "5988140107F" (at 198.12 57.785 0) (effects (font (size 1.524 1.524)) hide))
  (property "Mounting" "SMT/SMD" (at 200.66 55.245 0) (effects (font (size 1.524 1.524)) hide))
  (property "Pin Count#" "2" (at 203.2 52.705 0) (effects (font (size 1.524 1.524)) hide))
  (property "Status" "Active" (at 205.74 50.165 0) (effects (font (size 1.524 1.524)) hide))
  (property "Tolerance" "N/A" (at 208.28 47.625 0) (effects (font (size 1.524 1.524)) hide))
  (property "Type" "0805 LED Yellow" (at 210.82 45.085 0) (effects (font (size 1.524 1.524)) hide))
  (property "Voltage" "N/A" (at 213.36 42.545 0) (effects (font (size 1.524 1.524)) hide))
  (property "Wattage" "N/A" (at 215.9 40.005 0) (effects (font (size 1.524 1.524)) hide))
  (property "Component-Value" "N/A" (at 218.44 37.465 0) (effects (font (size 1.524 1.524)) hide))
  (property "Description" "Yellow 593nm LED Indication - Discrete 2V 0805 (2012 Metric)" (at 220.98 34.925 0) (effects (font (size 1.524 1.524)) hide)) (pin "1") (pin "2"))

 (symbol (lib_id "PedalFX-rescue:ERJ-3EKF1001V") (at 165.735 80.645 180) (unit 1) (in_bom yes) (on_board yes) (dnp no)
  (property "Reference" "R1" (at 160.655 87.63 0) (effects (font (size 1.524 1.524))))
  (property "Value" "ERJ-3EKF1001V" (at 168.91 83.82 0) (effects (font (size 1.524 1.524))))
  (property "Footprint" "OnHand-Components:R0603" (at 175.895 86.995 0) (effects (font (size 1.524 1.524)) hide))
  (property "Datasheet" "http://industrial.panasonic.com/www-cgi/jvcr13pz.cgi?E+PZ+3+AOA0002+ERJ3EKF1001V+7+WW" (at 173.355 92.075 0) (effects (font (size 1.524 1.524)) hide))
  (property "Cost" "0.00247 @ 5000" (at 126.365 130.175 0) (effects (font (size 1.524 1.524)) hide))
  (property "Date Created" "13 Sept 2016" (at 168.275 94.615 0) (effects (font (size 1.524 1.524)) hide))
  (property "Date Modified" "13 Sept 2016" (at 165.735 97.155 0) (effects (font (size 1.524 1.524)) hide))
  (property "Designer" "Adam Vadala-Roth" (at 163.195 99.695 0) (effects (font (size 1.524 1.524)) hide))
  (property "Height" "0.4mm" (at 160.655 102.235 0) (effects (font (size 1.524 1.524)) hide))
  (property "RHoS?" "Yes" (at 158.115 104.775 0) (effects (font (size 1.524 1.524)) hide))
  (property "MFR" "Panasonic Electronic Components" (at 155.575 107.315 0) (effects (font (size 1.524 1.524)) hide))
  (property "MFR#" "ERJ-3EKF1001V" (at 153.035 109.855 0) (effects (font (size 1.524 1.524)) hide))
  (property "Mounting" "SMT/SMD" (at 150.495 112.395 0) (effects (font (size 1.524 1.524)) hide))
  (property "Pin Count#" "2" (at 147.955 114.935 0) (effects (font (size 1.524 1.524)) hide))
  (property "Status" "Active" (at 145.415 117.475 0) (effects (font (size 1.524 1.524)) hide))
  (property "Tolerance" "1%" (at 142.875 120.015 0) (effects (font (size 1.524 1.524)) hide))
  (property "Type" "0603 Resistor" (at 140.335 122.555 0) (effects (font (size 1.524 1.524)) hide))
  (property "Voltage" "N/A" (at 137.795 125.095 0) (effects (font (size 1.524 1.524)) hide))
  (property "Wattage" "1/10" (at 135.255 127.635 0) (effects (font (size 1.524 1.524)) hide))
  (property "Component-Value" "1K" (at 161.29 85.725 0) (effects (font (size 1.524 1.524))))
  (property "Description" "RES SMD 1K OHM 1% 1/10W 0603" (at 130.175 132.715 0) (effects (font (size 1.524 1.524)) hide)) (pin "1") (pin "2"))

 (symbol (lib_id "PedalFX-rescue:GND") (at 116.205 99.06 0) (unit 1) (in_bom yes) (on_board yes) (dnp no)
  (property "Reference" "#PWR4" (at 116.205 105.41 0) (effects (font (size 1.27 1.27)) hide))
  (property "Value" "GND" (at 116.332 103.4542 0) (effects (font (size 1.27 1.27))))
  (property "Footprint" "" (at 116.205 99.06 0) (effects (font (size 1.27 1.27))))
  (property "Datasheet" "" (at 116.205 99.06 0) (effects (font (size 1.27 1.27)))) (pin "1"))

 (symbol (lib_id "PedalFX-rescue:+9V") (at 139.065 81.28 0) (unit 1) (in_bom yes) (on_board yes) (dnp no)
  (property "Reference" "#PWR5" (at 139.065 85.09 0) (effects (font (size 1.27 1.27)) hide))
  (property "Value" "+9V" (at 139.446 76.8858 0) (effects (font (size 1.27 1.27))))
  (property "Footprint" "" (at 139.065 81.28 0) (effects (font (size 1.27 1.27))))
  (property "Datasheet" "" (at 139.065 81.28 0) (effects (font (size 1.27 1.27)))) (pin "1"))

 (symbol (lib_id "PedalFX-rescue:GND") (at 197.485 80.645 0) (unit 1) (in_bom yes) (on_board yes) (dnp no)
  (property "Reference" "#PWR7" (at 197.485 86.995 0) (effects (font (size 1.27 1.27)) hide))
  (property "Value" "GND" (at 197.612 85.0392 0) (effects (font (size 1.27 1.27))))
  (property "Footprint" "" (at 197.485 80.645 0) (effects (font (size 1.27 1.27))))
  (property "Datasheet" "" (at 197.485 80.645 0) (effects (font (size 1.27 1.27)))) (pin "1"))

 (symbol (lib_id "PedalFX-rescue:CONN_01X06") (at 189.865 103.505 0) (unit 1) (in_bom yes) (on_board yes) (dnp no)
  (property "Reference" "P1" (at 191.8462 102.4636 0) (effects (font (size 1.27 1.27)) (justify left)))
  (property "Value" "CONN_01X06" (at 191.8462 104.775 0) (effects (font (size 1.27 1.27)) (justify left)))
  (property "Footprint" "Pin_Headers:Pin_Header_Straight_1x06" (at 189.865 103.505 0) (effects (font (size 1.27 1.27)) hide))
  (property "Datasheet" "" (at 189.865 103.505 0) (effects (font (size 1.27 1.27)))) (pin "1") (pin "2") (pin "3") (pin "4") (pin "5") (pin "6"))

 (symbol (lib_id "PedalFX-rescue:RA49C12B") (at 109.22 55.88 0) (unit 1) (in_bom yes) (on_board yes) (dnp no)
  (property "Reference" "J2" (at 104.6226 43.8658 0) (effects (font (size 1.524 1.524))))
  (property "Value" "RA49C12B" (at 104.6226 46.5582 0) (effects (font (size 1.524 1.524))))
  (property "Footprint" "AudioLibFootprints:RA49C12B" (at 99.06 49.53 0) (effects (font (size 1.524 1.524)) hide))
  (property "Datasheet" "http://www.switchcraft.com/Drawings/ra49c_Series_cd.pdf" (at 101.6 44.45 0) (effects (font (size 1.524 1.524)) hide))
  (property "Cost" "1.93750 @ 500" (at 148.59 6.35 0) (effects (font (size 1.524 1.524)) hide))
  (property "Date Created" "11 Oct 2016" (at 106.68 41.91 0) (effects (font (size 1.524 1.524)) hide))
  (property "Date Modified" "11 Oct 2016" (at 109.22 39.37 0) (effects (font (size 1.524 1.524)) hide))
  (property "Designer" "Adam Vadala-Roth" (at 111.76 36.83 0) (effects (font (size 1.524 1.524)) hide))
  (property "Height" "18.85mm" (at 114.3 34.29 0) (effects (font (size 1.524 1.524)) hide))
  (property "RHoS?" "Yes" (at 116.84 31.75 0) (effects (font (size 1.524 1.524)) hide))
  (property "MFR" "Switchcraft Inc." (at 119.38 29.21 0) (effects (font (size 1.524 1.524)) hide))
  (property "MFR#" "RA49C12B" (at 121.92 26.67 0) (effects (font (size 1.524 1.524)) hide))
  (property "Mounting" "SMT/SMD" (at 124.46 24.13 0) (effects (font (size 1.524 1.524)) hide))
  (property "Pin Count#" "3" (at 127 21.59 0) (effects (font (size 1.524 1.524)) hide))
  (property "Status" "Active" (at 129.54 19.05 0) (effects (font (size 1.524 1.524)) hide))
  (property "Tolerance" "N/A" (at 132.08 16.51 0) (effects (font (size 1.524 1.524)) hide))
  (property "Type" "1/4\" TRS Jack" (at 134.62 13.97 0) (effects (font (size 1.524 1.524)) hide))
  (property "Voltage" "N/A" (at 137.16 11.43 0) (effects (font (size 1.524 1.524)) hide))
  (property "Wattage" "N/A" (at 139.7 8.89 0) (effects (font (size 1.524 1.524)) hide))
  (property "Component-Value" "N/A" (at 104.6226 49.2506 0) (effects (font (size 1.524 1.524))))
  (property "Description" "6.35mm (0.250\", 1/4\") - Headphone Phone Jack Stereo Connector Solder" (at 144.78 3.81 0) (effects (font (size 1.524 1.524)) hide)) (pin "1") (pin "2") (pin "3"))

 (symbol (lib_id "PedalFX-rescue:RA49C12B") (at 109.855 74.93 0) (unit 1) (in_bom yes) (on_board yes) (dnp no)
  (property "Reference" "J3" (at 105.2576 62.9158 0) (effects (font (size 1.524 1.524))))
  (property "Value" "RA49C12B" (at 105.2576 65.6082 0) (effects (font (size 1.524 1.524))))
  (property "Footprint" "AudioLibFootprints:RA49C12B" (at 99.695 68.58 0) (effects (font (size 1.524 1.524)) hide))
  (property "Datasheet" "http://www.switchcraft.com/Drawings/ra49c_Series_cd.pdf" (at 102.235 63.5 0) (effects (font (size 1.524 1.524)) hide))
  (property "Cost" "1.93750 @ 500" (at 149.225 25.4 0) (effects (font (size 1.524 1.524)) hide))
  (property "Date Created" "11 Oct 2016" (at 107.315 60.96 0) (effects (font (size 1.524 1.524)) hide))
  (property "Date Modified" "11 Oct 2016" (at 109.855 58.42 0) (effects (font (size 1.524 1.524)) hide))
  (property "Designer" "Adam Vadala-Roth" (at 112.395 55.88 0) (effects (font (size 1.524 1.524)) hide))
  (property "Height" "18.85mm" (at 114.935 53.34 0) (effects (font (size 1.524 1.524)) hide))
  (property "RHoS?" "Yes" (at 117.475 50.8 0) (effects (font (size 1.524 1.524)) hide))
  (property "MFR" "Switchcraft Inc." (at 120.015 48.26 0) (effects (font (size 1.524 1.524)) hide))
  (property "MFR#" "RA49C12B" (at 122.555 45.72 0) (effects (font (size 1.524 1.524)) hide))
  (property "Mounting" "SMT/SMD" (at 125.095 43.18 0) (effects (font (size 1.524 1.524)) hide))
  (property "Pin Count#" "3" (at 127.635 40.64 0) (effects (font (size 1.524 1.524)) hide))
  (property "Status" "Active" (at 130.175 38.1 0) (effects (font (size 1.524 1.524)) hide))
  (property "Tolerance" "N/A" (at 132.715 35.56 0) (effects (font (size 1.524 1.524)) hide))
  (property "Type" "1/4\" TRS Jack" (at 135.255 33.02 0) (effects (font (size 1.524 1.524)) hide))
  (property "Voltage" "N/A" (at 137.795 30.48 0) (effects (font (size 1.524 1.524)) hide))
  (property "Wattage" "N/A" (at 140.335 27.94 0) (effects (font (size 1.524 1.524)) hide))
  (property "Component-Value" "N/A" (at 105.2576 68.3006 0) (effects (font (size 1.524 1.524))))
  (property "Description" "6.35mm (0.250\", 1/4\") - Headphone Phone Jack Stereo Connector Solder" (at 145.415 22.86 0) (effects (font (size 1.524 1.524)) hide)) (pin "1") (pin "2") (pin "3"))

 (symbol (lib_id "PedalFX-rescue:+9V") (at 158.115 96.52 0) (unit 1) (in_bom yes) (on_board yes) (dnp no)
  (property "Reference" "#PWR?" (at 158.115 100.33 0) (effects (font (size 1.27 1.27)) hide))
  (property "Value" "+9V" (at 158.496 92.1258 0) (effects (font (size 1.27 1.27))))
  (property "Footprint" "" (at 158.115 96.52 0) (effects (font (size 1.27 1.27))))
  (property "Datasheet" "" (at 158.115 96.52 0) (effects (font (size 1.27 1.27)))) (pin "1"))

 (sheet_instances (path "" (page "1"))))
